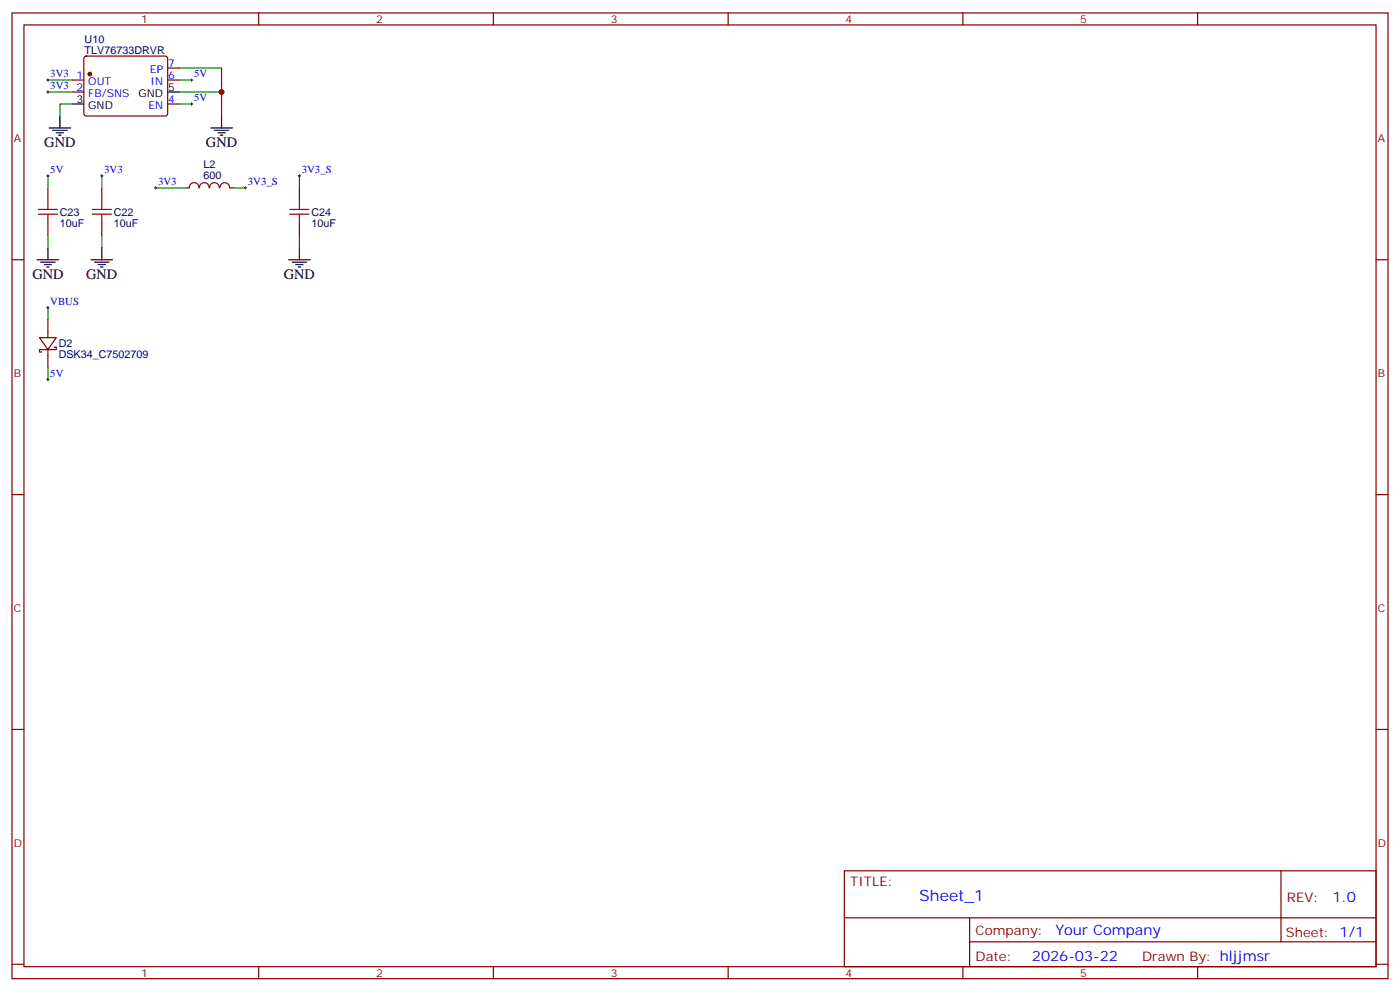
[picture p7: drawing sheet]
<svg xmlns="http://www.w3.org/2000/svg" width="412mm" height="292mm" viewBox="0 0 412 292" stroke-linecap="round" stroke-linejoin="round" font-family="sans-serif">
<g fill="none" stroke="#870000" stroke-width=".35">
<path d="M3.5 3.8h405.4v284.3h-405.4zM7.1 7.3h398.2v277.3h-398.2zM24.9 16.7l.5-.2h23.3l.5 .2 .2 .5-.1 16.5-.6 .4h-23.6l-.4-.7v-16.2zM76.2 3.8v3.5M145.3 3.8v3.5M214.5 3.8v3.5M283.6 3.8v3.5M352.8 3.8v3.5M21.2 23.6h3.5M21.2 27.1h3.5M49.4 20h3.5M49.4 23.6h3.5"/>
<path d="M49.4 30.6h3.5M14.1 55.3v3.5M30 55.3v3.5M58.6 55.3a1.41 1.41 0 0 0-1.4-1.5 1.41 1.41 0 0 0-1.4 1.5h-1.1M58.8 55.3a1.41 1.41 0 0 1 1.4-1.5 1.41 1.41 0 0 1 1.4 1.5M61.8 55.3a1.41 1.41 0 0 1 1.4-1.5 1.41 1.41 0 0 1 1.4 1.5M64.8 55.3a1.41 1.41 0 0 1 1.4-1.5 1.41 1.41 0 0 1 1.4 1.5M67.7 55.3h1.1M88.2 55.3v3.5M3.5 76.5h3.6M14.1 65.9v3.5M30 65.9v3.5"/>
<path d="M88.2 65.9v3.5M405.3 76.5h3.6M11.6 99.4h5l-2.5 3.5zM14.1 94.1v5.3M14.1 102.9v5.3M15.9 102.2h.7v.7h-5v.7h.7M3.5 145.6h3.6M405.3 145.6h3.6M3.5 214.8h3.6M405.3 214.8h3.6M248.7 256.4h156.6v28.2h-156.6zM377.3 256.4v20.9"/>
<path d="M248.7 270.2h156.5M285.6 277.3h119.6M285.6 270.2v14.2M3.5 283.9h3.6M76.2 284.6v3.5M145.3 284.6v3.5M214.5 284.6v3.5M283.6 284.6v3.5M352.8 284.6v3.5M405.3 283.9h3.6"/>
</g>
<g fill="none" stroke="#000" stroke-width=".35">
<path d="M14.5 37.7h6.3M15.5 38.4h4.3M16.6 39.1h2.1M17.3 39.8h.7M17.6 34.1v3.6M21.2 30.6h3.5M49.4 27.1h3.5M62.1 37.7h6.3M63.1 38.4h4.3M64.2 39.1h2.1M64.9 39.8h.7M65.3 34.1v3.6"/>
<path d="M10.9 76.5h6.4M12 77.2h4.2M13.1 77.9h2.1M13.8 78.6h.7M14.1 73v3.5M26.8 76.5h6.4M27.9 77.2h4.2M28.9 77.9h2.1M29.6 78.6h.7M30 73v3.5M85 76.5h6.4M86.1 77.2h4.2"/>
<path d="M87.1 77.9h2.2M87.8 78.6h.7M88.2 73v3.5"/>
</g>
<circle cx="26.5" cy="21.8" r=".53" fill="#870000" stroke="#870000" stroke-width=".35"/>
<g fill="none" stroke="#000" stroke-width=".29">
<path d="M13.8 23.6h.7M13.8 27.1h.7M14.1 23.2v.7M14.1 26.7v.7M56.1 23.6h.7M56.1 30.6h.7M56.4 23.2v.7M56.4 30.3v.7M13.8 51.8h.7M14.1 51.4v.7M29.6 51.8h.7M30 51.4v.7"/>
<path d="M45.5 55.3h.7M45.9 55v.7M72 55.3h.7M72.3 55v.7M87.8 51.8h.7M88.2 51.4v.7M13.8 90.6h.7M14.1 90.2v.7M13.8 111.8h.7M14.1 111.4v.7"/>
</g>
<g fill="none" stroke="#008700" stroke-width=".35">
<path d="M14.1 23.6h7.1M14.1 27.1h7.1M21.2 30.6h-3.6v3.5M52.9 27.1h12.4v7M52.9 20h12.4v7.1M52.9 23.6h3.5M52.9 30.6h3.5M14.1 51.8v3.5M30 51.8v3.5M45.9 55.3h8.8M68.8 55.3h3.5M88.2 51.8v3.5"/>
<path d="M14.1 69.4v3.6M30 69.4v3.6M88.2 69.4v3.6M14.1 90.6v3.5M14.1 108.2v3.6"/>
</g>
<path d="M14.1 58.8v2.9M30 58.8v2.9M88.2 58.8v2.9M11.3 63.1h5.6M11.3 61.7h5.6M14.1 63.1v2.8M27.2 63.1h5.6M27.2 61.7h5.6M30 63.1v2.8M85.4 63.1h5.6M85.4 61.7h5.6M88.2 63.1v2.8" fill="none" stroke="#a10000" stroke-width=".35"/>
<circle cx="65.3" cy="27.1" r=".88" fill="#c00"/>
<text font-size="4.6" fill="#00f" x="270.8" y="265.4">Sheet_1</text>
<g font-size="4.2">
<text x="13.1" y="43.3">GND</text>
<text x="60.7" y="43.3">GND</text>
<text x="9.5" y="82.1">GND</text>
<text x="25.4" y="82.1">GND</text>
<text x="83.6" y="82.1">GND</text>
</g>
<g font-size="4.2" fill="#00f">
<text x="392.5" y="265.7">1.0</text>
<text x="310.9" y="275.2">Your Company</text>
<text x="304" y="283">2026-03-22</text>
</g>
<g font-size="3.9" fill="#800">
<text x="250.5" y="261">TITLE:</text>
<text x="379.1" y="265.7">REV:</text>
<text x="287.4" y="275.2">Company:</text>
<text x="378.7" y="275.8">Sheet: 1/1</text>
<text x="287.4" y="282.9">Date:</text>
<text x="336.4" y="282.9">Drawn By: hljjmsr</text>
</g>
<g font-size="3.2" fill="#800">
<text x="41.6" y="6.8">1</text>
<text x="110.8" y="6.8">2</text>
<text x="179.9" y="6.8">3</text>
<text x="249.1" y="6.8">4</text>
<text x="318.2" y="6.8">5</text>
<text x="4.1" y="41.9">A</text>
<text x="405.9" y="41.9">A</text>
<text x="4.1" y="111.1">B</text>
<text x="405.9" y="111.1">B</text>
<text x="4.1" y="180.2">C</text>
<text x="405.9" y="180.2">C</text>
<text x="4.1" y="249.3">D</text>
<text x="405.9" y="249.3">D</text>
<text x="41.6" y="287.6">1</text>
<text x="110.8" y="287.6">2</text>
<text x="179.9" y="287.6">3</text>
<text x="249.1" y="287.6">4</text>
<text x="318.2" y="287.6">5</text>
</g>
<g font-size="3.2" fill="#000080">
<text x="24.9" y="15.9">TLV76733DRVR</text>
<text x="24.9" y="12.7">U10</text>
<text x="59.9" y="52.7">600</text>
<text x="59.9" y="49.6">L2</text>
<text x="17.6" y="63.5">C23</text>
<text x="33.5" y="63.5">C22</text>
<text x="91.7" y="63.5">C24</text>
<text x="17.6" y="66.7">10uF</text>
<text x="33.5" y="66.7">10uF</text>
<text x="91.7" y="66.7">10uF</text>
<text x="17.3" y="105.5">DSK34_C7502709</text>
<text x="17.3" y="102.3">D2</text>
</g>
<g font-size="3.2" fill="#00f">
<text x="14.8" y="22.7">3V3</text>
<text x="22.5" y="23.2">1</text>
<text x="44.2" y="21.4">EP</text>
<text x="49.6" y="19.7">7</text>
<text x="49.6" y="23.2">6</text>
<text x="57.1" y="22.7">5V</text>
<text x="14.8" y="26.2">3V3</text>
<text x="22.5" y="26.7">2</text>
<text x="26" y="28.5">FB/SNS</text>
<text x="26" y="25">OUT</text>
<text x="44.4" y="25">IN</text>
<text x="57.1" y="29.7">5V</text>
<text x="43.7" y="32">EN</text>
<text x="49.6" y="30.3">4</text>
<text x="14.8" y="50.9">5V</text>
<text x="30.7" y="50.9">3V3</text>
<text x="88.9" y="50.9">3V3_S</text>
<text x="46.6" y="54.4">3V3</text>
<text x="73" y="54.4">3V3_S</text>
<text x="14.8" y="89.7">VBUS</text>
<text x="14.8" y="110.9">5V</text>
</g>
<g font-size="3.2">
<text x="40.8" y="28.5">GND</text>
<text x="49.6" y="26.7">5</text>
<text x="22.5" y="30.3">3</text>
<text x="26" y="32">GND</text>
</g>
</svg>
